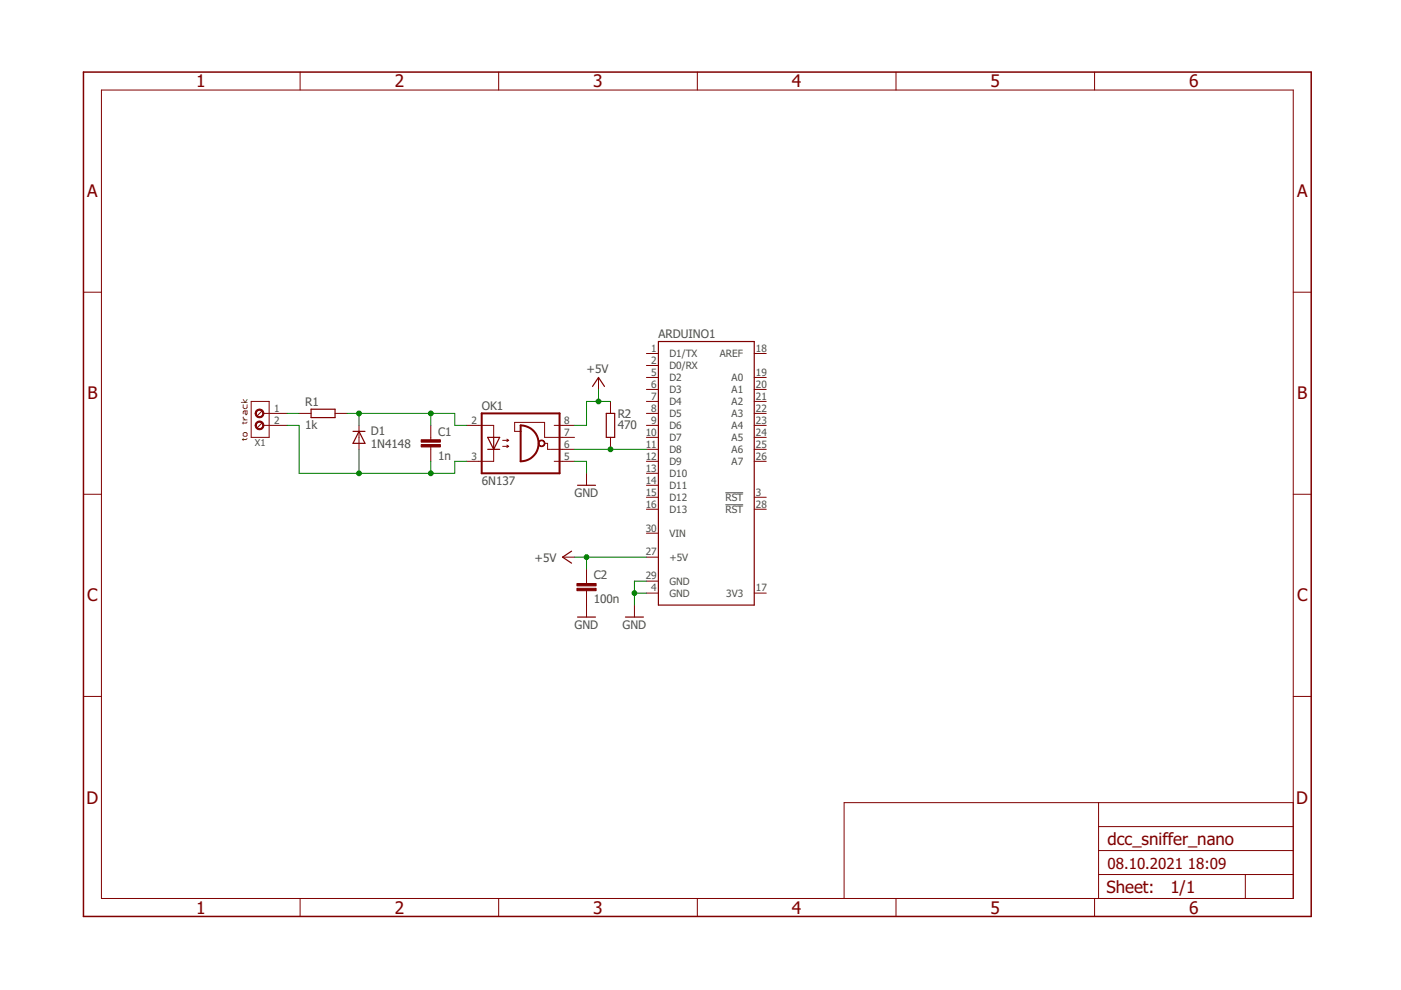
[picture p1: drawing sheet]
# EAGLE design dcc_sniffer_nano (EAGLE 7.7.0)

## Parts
ARDUINO1  ARDUINO_NANO  [ARDUINO_NANO]
C1  1n  C-EU025-025X050  [C025-025X050]
C2  100n  C-EU025-025X050  [C025-025X050]
D1  1N4148  [DO35_L10M0]
OK1  6N137  [DIL08]
R1  1k  R-EU_0207/10  [0207/10]
R2  470  R-EU_0207/10  [0207/10]
X1  RT034 Typ 086  SCWTRMX02-3M81  [RT03402T086]

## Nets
+5V: ARDUINO1.27(+5V) C2.1 OK1.8(VCC) R2.2
GND: ARDUINO1.4(GND) ARDUINO1.29(GND) C2.2 OK1.5(GND)
N$1: C1.1 D1.C OK1.2(A) R1.2
N$2: C1.2 D1.A OK1.3(C) X1.2
N$3: ARDUINO1.11(D8) OK1.6(VO) R2.1
N$4: R1.1 X1.1
Unconnected: ARDUINO1.1(D1/TX) ARDUINO1.2(D0/RX) ARDUINO1.3(!RST) ARDUINO1.5(D2) ARDUINO1.6(D3) ARDUINO1.7(D4) ARDUINO1.8(D5) ARDUINO1.9(D6) ARDUINO1.10(D7) ARDUINO1.12(D9) ARDUINO1.13(D10) ARDUINO1.14(D11) ARDUINO1.15(D12) ARDUINO1.16(D13) ARDUINO1.17(3V3) ARDUINO1.18(AREF) ARDUINO1.19(A0) ARDUINO1.20(A1) ARDUINO1.21(A2) ARDUINO1.22(A3) ARDUINO1.23(A4) ARDUINO1.24(A5) ARDUINO1.25(A6) ARDUINO1.26(A7) ARDUINO1.28(!RST) OK1.7(VE)

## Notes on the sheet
- to track

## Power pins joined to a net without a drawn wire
VIN: ARDUINO1.30(VIN)

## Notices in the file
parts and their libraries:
omcConnector: Copyright & License
This library is licensed under the General Public License, Version 2.
More Information about the General Public License is available at http://www.gnu.org/copyleft/gpl.html.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
omcDiode: This library is licensed under the General Public License, Version 3.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
